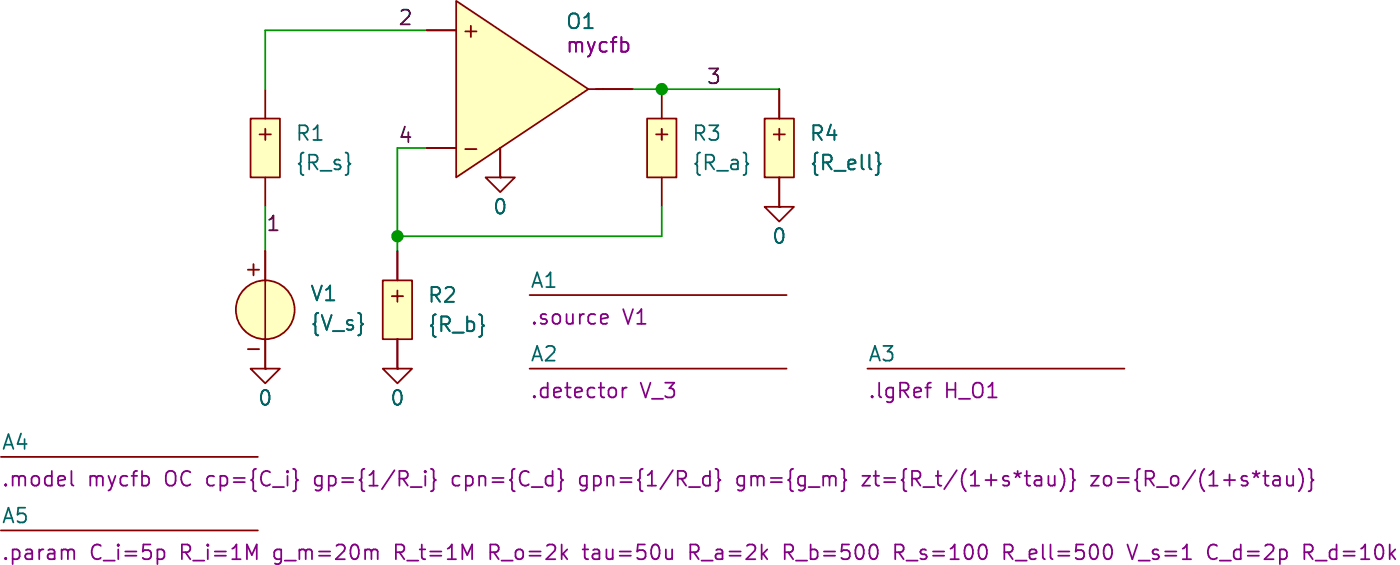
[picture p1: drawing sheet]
(kicad_sch
 (version 20231120)
 (generator "eeschema")
 (generator_version "8.0")
 (paper "A4")
 (title_block
  (title "cfbVampExtended"))
 (lib_symbols
  (symbol "SLiCAP:Command"
   (pin_numbers hide)
   (pin_names
    (offset 0) hide) (exclude_from_sim no) (in_bom yes) (on_board yes)
   (property "Reference" "A?" (at 0 1.27 0) (do_not_autoplace) (effects (font (size 1.27 1.27)) (justify left)))
   (property "Value" "" (at 0 -0.635 0) (effects (font (size 1.27 1.27)) (justify left) (hide yes)))
   (property "Footprint" "" (at 0 -1.27 0) (effects (font (size 1.27 1.27)) (justify left) (hide yes)))
   (property "Datasheet" "" (at 0 -1.27 0) (effects (font (size 1.27 1.27)) (justify left) (hide yes)))
   (property "Description" "SLiCAP command (.lib, .param, .model. subckt}" (at 23.114 -4.064 0) (effects (font (size 1.27 1.27)) (hide yes)))
   (property "command" "?" (at 0 -1.905 0) (do_not_autoplace) (effects (font (size 1.27 1.27)) (justify left)))
   (symbol "Command_0_1"
    (polyline (pts (xy 0 0) (xy 22.225 0)) (stroke (width 0) (type default)) (fill (type none)))))
  (symbol "SLiCAP:GND"
   (power)
   (pin_numbers hide)
   (pin_names
    (offset 0) hide) (exclude_from_sim no) (in_bom yes) (on_board yes)
   (property "Reference" "#0" (at 0 -5.08 0) (effects (font (size 1.27 1.27)) (hide yes)))
   (property "Value" "0" (at 0 -2.54 0) (do_not_autoplace) (effects (font (size 1.27 1.27))))
   (property "Footprint" "" (at 0 0 0) (effects (font (size 1.27 1.27)) (hide yes)))
   (property "Datasheet" "" (at 0 -10.16 0) (effects (font (size 1.27 1.27)) (hide yes)))
   (property "Description" "0V reference potential" (at 0 -7.62 0) (effects (font (size 1.27 1.27)) (hide yes)))
   (symbol "GND_0_1"
    (polyline (pts (xy -1.27 0) (xy 0 -1.27) (xy 1.27 0) (xy -1.27 0)) (stroke (width 0) (type default)) (fill (type none))))
   (symbol "GND_1_1"
    (pin power_in line (at 0 0 0) (length 0) (name "~" (effects (font (size 1.016 1.016)))) (number "1" (effects (font (size 1.016 1.016)))))))
  (symbol "SLiCAP:O"
   (pin_numbers hide)
   (pin_names
    (offset 0) hide) (exclude_from_sim no) (in_bom yes) (on_board yes)
   (property "Reference" "O?" (at 0.635 6.985 0) (effects (font (size 1.27 1.27)) (justify left)))
   (property "Value" "" (at 2.54 5.08 0) (effects (font (size 1.27 1.27)) (justify left) (hide yes)))
   (property "Footprint" "" (at 2.54 -1.27 0) (effects (font (size 1.27 1.27)) (justify left) (hide yes)))
   (property "Datasheet" "" (at 2.54 -1.27 0) (effects (font (size 1.27 1.27)) (justify left) (hide yes)))
   (property "Description" "Operational amplifier" (at 10.922 -6.096 0) (effects (font (size 1.27 1.27)) (hide yes)))
   (property "model" "?" (at 0.635 5.08 0) (show_name) (effects (font (size 1.27 1.27)) (justify left)))
   (symbol "O_0_1"
    (polyline (pts (xy 6.35 0) (xy 7.62 0)) (stroke (width 0) (type default)) (fill (type none)))
    (polyline (pts (xy 7.62 0) (xy 6.985 0)) (stroke (width 0) (type default)) (fill (type none))))
   (symbol "O_1_0"
    (pin power_out line (at 10.16 0 180) (length 2.54) (name "outP" (effects (font (size 1.27 1.27)))) (number "3" (effects (font (size 1.27 1.27)))))
    (pin power_out line (at -1.27 -7.62 90) (length 2.54) (name "outN" (effects (font (size 1.27 1.27)))) (number "4" (effects (font (size 1.27 1.27))))))
   (symbol "O_1_1"
    (polyline (pts (xy 6.35 0) (xy -5.08 7.62) (xy -5.08 -7.62) (xy 6.35 0)) (stroke (width 0) (type default)) (fill (type background)))
    (text "+" (at -3.81 5.08 0) (effects (font (size 1.27 1.27))))
    (text "-" (at -3.81 -5.08 0) (effects (font (size 1.27 1.27))))
    (pin input line (at -7.62 5.08 0) (length 2.54) (name "inp" (effects (font (size 1.27 1.27)))) (number "1" (effects (font (size 1.27 1.27)))))
    (pin input line (at -7.62 -5.08 0) (length 2.54) (name "inN" (effects (font (size 1.27 1.27)))) (number "2" (effects (font (size 1.27 1.27)))))))
  (symbol "SLiCAP:R"
   (pin_numbers hide)
   (pin_names
    (offset 1.016) hide) (exclude_from_sim no) (in_bom yes) (on_board yes)
   (property "Reference" "R?" (at 1.905 3.81 0) (effects (font (size 1.27 1.27)) (justify left)))
   (property "Value" "?" (at 1.905 1.905 0) (show_name) (effects (font (size 1.27 1.27)) (justify left)))
   (property "Footprint" "" (at 0.635 -3.175 0) (effects (font (size 1.27 1.27)) (hide yes)))
   (property "Datasheet" "" (at 0.635 -3.175 0) (effects (font (size 1.27 1.27)) (hide yes)))
   (property "Description" "Resistor (cannot have zero resistance)" (at 21.082 -5.842 0) (effects (font (size 1.27 1.27)) (hide yes)))
   (property "model" "R" (at 1.905 -3.81 0) (show_name) (effects (font (size 1.27 1.27)) (justify left) (hide yes)))
   (property "noisetemp" "0" (at 1.905 0 0) (show_name) (effects (font (size 1.27 1.27)) (justify left)))
   (property "noiseflow" "0" (at 15.24 0 0) (show_name) (effects (font (size 1.27 1.27)) (justify left)))
   (property "dcvar" "0" (at 1.905 -1.905 0) (show_name) (effects (font (size 1.27 1.27)) (justify left)))
   (property "dcvarlot" "0" (at 15.24 -1.905 0) (show_name) (effects (font (size 1.27 1.27)) (justify left)))
   (symbol "R_0_0"
    (text "+" (at 0 1.27 0) (effects (font (size 1.27 1.27)))))
   (symbol "R_1_0"
    (pin passive line (at 0 5.08 270) (length 2.54) (name "1" (effects (font (size 1.27 1.27)))) (number "1" (effects (font (size 1.27 1.27)))))
    (pin passive line (at 0 -5.08 90) (length 2.54) (name "2" (effects (font (size 1.27 1.27)))) (number "2" (effects (font (size 1.27 1.27))))))
   (symbol "R_1_1"
    (rectangle (start -1.27 2.54) (end 1.27 -2.54) (stroke (width 0) (type solid)) (fill (type background)))))
  (symbol "SLiCAP:V"
   (pin_numbers hide)
   (pin_names
    (offset 0) hide) (exclude_from_sim no) (in_bom yes) (on_board yes)
   (property "Reference" "V?" (at 3.175 4.445 0) (effects (font (size 1.27 1.27)) (justify left)))
   (property "Value" "?" (at 3.175 2.54 0) (show_name) (effects (font (size 1.27 1.27)) (justify left)))
   (property "Footprint" "" (at 0 -1.27 0) (effects (font (size 1.27 1.27)) (justify left) (hide yes)))
   (property "Datasheet" "" (at 0 -1.27 0) (effects (font (size 1.27 1.27)) (justify left) (hide yes)))
   (property "Description" "Independent voltage source" (at 16.51 -7.112 0) (effects (font (size 1.27 1.27)) (hide yes)))
   (property "noise" "0" (at 3.175 -3.175 0) (show_name) (effects (font (size 1.27 1.27)) (justify left)))
   (property "dc" "0" (at 3.175 0.635 0) (show_name) (effects (font (size 1.27 1.27)) (justify left)))
   (property "dcvar" "0" (at 3.175 -1.27 0) (show_name) (effects (font (size 1.27 1.27)) (justify left)))
   (property "model" "V" (at 3.175 -5.08 0) (show_name) (effects (font (size 1.27 1.27)) (justify left) (hide yes)))
   (symbol "V_0_0"
    (text "+" (at -1.016 3.556 0) (effects (font (size 1.27 1.27))))
    (text "-" (at -1.016 -3.302 0) (effects (font (size 1.27 1.27))))
    (pin power_out line (at 0 5.08 270) (length 2.54) (name "p" (effects (font (size 1.27 1.27)))) (number "1" (effects (font (size 1.27 1.27)))))
    (pin power_out line (at 0 -5.08 90) (length 2.54) (name "n" (effects (font (size 1.27 1.27)))) (number "2" (effects (font (size 1.27 1.27))))))
   (symbol "V_0_1"
    (polyline (pts (xy 0 2.54) (xy 0 -2.54)) (stroke (width 0) (type solid)) (fill (type none))))
   (symbol "V_1_0"
    (circle (center 0 0) (radius 2.54) (stroke (width 0) (type solid)) (fill (type background))))))
 (junction
  (at 55.88 55.88)
  (diameter 0)
  (color 0 0 0 0))
 (junction
  (at 78.74 43.18)
  (diameter 0)
  (color 0 0 0 0))
 (wire
  (pts (xy 44.45 53.34) (xy 44.45 57.15))
  (stroke (width 0) (type default)))
 (wire
  (pts (xy 44.45 38.1) (xy 58.42 38.1))
  (stroke (width 0) (type default)))
 (wire
  (pts (xy 44.45 38.1) (xy 44.45 43.18))
  (stroke (width 0) (type default)))
 (wire
  (pts (xy 78.74 53.34) (xy 78.74 55.88))
  (stroke (width 0) (type default)))
 (wire
  (pts (xy 78.74 55.88) (xy 55.88 55.88))
  (stroke (width 0) (type default)))
 (wire
  (pts (xy 58.42 48.26) (xy 55.88 48.26))
  (stroke (width 0) (type default)))
 (wire
  (pts (xy 76.2 43.18) (xy 78.74 43.18))
  (stroke (width 0) (type default)))
 (wire
  (pts (xy 55.88 48.26) (xy 55.88 55.88))
  (stroke (width 0) (type default)))
 (wire
  (pts (xy 78.74 43.18) (xy 88.9 43.18))
  (stroke (width 0) (type default)))
 (wire
  (pts (xy 55.88 55.88) (xy 55.88 57.15))
  (stroke (width 0) (type default)))
 (label "4"
  (at 55.88 48.26 0)
  (fields_autoplaced yes)
  (effects (font (size 1.27 1.27)) (justify left bottom)))
 (label "2"
  (at 55.88 38.1 0)
  (fields_autoplaced yes)
  (effects (font (size 1.27 1.27)) (justify left bottom)))
 (label "3"
  (at 82.55 43.18 0)
  (fields_autoplaced yes)
  (effects (font (size 1.27 1.27)) (justify left bottom)))
 (label "1"
  (at 44.45 55.88 0)
  (fields_autoplaced yes)
  (effects (font (size 1.27 1.27)) (justify left bottom)))
 (symbol
  (lib_id "SLiCAP:R")
  (at 44.45 48.26 0)
  (unit 1)
  (exclude_from_sim no)
  (in_bom yes)
  (on_board yes)
  (dnp no)
  (fields_autoplaced yes)
  (property "Reference" "R1" (at 46.99 46.9899 0) (effects (font (size 1.27 1.27)) (justify left)))
  (property "Value" "{R_s}" (at 46.99 49.5299 0) (effects (font (size 1.27 1.27)) (justify left)))
  (property "Footprint" "" (at 45.085 51.435 0) (effects (font (size 1.27 1.27)) (hide yes)))
  (property "Datasheet" "" (at 45.085 51.435 0) (effects (font (size 1.27 1.27)) (hide yes)))
  (property "Description" "Resistor (cannot have zero resistance)" (at 65.532 54.102 0) (effects (font (size 1.27 1.27)) (hide yes)))
  (property "model" "R" (at 46.355 52.07 0) (show_name yes) (effects (font (size 1.27 1.27)) (justify left) (hide yes)))
  (property "noisetemp" "0" (at 46.99 46.9899 0) (show_name yes) (effects (font (size 1.27 1.27)) (justify left) (hide yes)))
  (property "noiseflow" "0" (at 46.99 49.5299 0) (show_name yes) (effects (font (size 1.27 1.27)) (justify left) (hide yes)))
  (property "dcvar" "0" (at 46.99 52.0699 0) (show_name yes) (effects (font (size 1.27 1.27)) (justify left) (hide yes)))
  (property "dcvarlot" "0" (at 46.99 54.6099 0) (show_name yes) (effects (font (size 1.27 1.27)) (justify left) (hide yes)))
  (pin "1")
  (pin "2"))
 (symbol
  (lib_id "SLiCAP:Command")
  (at 21.59 81.28 0)
  (unit 1)
  (exclude_from_sim no)
  (in_bom yes)
  (on_board yes)
  (dnp no)
  (fields_autoplaced yes)
  (property "Reference" "A5" (at 21.59 80.01 0) (do_not_autoplace yes) (effects (font (size 1.27 1.27)) (justify left)))
  (property "Value" "~" (at 21.59 81.915 0) (effects (font (size 1.27 1.27)) (justify left) (hide yes)))
  (property "Footprint" "" (at 21.59 82.55 0) (effects (font (size 1.27 1.27)) (justify left) (hide yes)))
  (property "Datasheet" "" (at 21.59 82.55 0) (effects (font (size 1.27 1.27)) (justify left) (hide yes)))
  (property "Description" "SLiCAP command (.lib, .param, .model. subckt}" (at 44.704 85.344 0) (effects (font (size 1.27 1.27)) (hide yes)))
  (property "command" ".param C_i=5p R_i=1M g_m=20m R_t=1M R_o=2k tau=50u R_a=2k R_b=500 R_s=100 R_ell=500 V_s=1 C_d=2p R_d=10k" (at 21.59 83.185 0) (do_not_autoplace yes) (effects (font (size 1.27 1.27)) (justify left))))
 (symbol
  (lib_id "SLiCAP:O")
  (at 66.04 43.18 0)
  (unit 1)
  (exclude_from_sim no)
  (in_bom yes)
  (on_board yes)
  (dnp no)
  (property "Reference" "O1" (at 70.358 37.338 0) (effects (font (size 1.27 1.27)) (justify left)))
  (property "Value" "~" (at 68.58 38.1 0) (effects (font (size 1.27 1.27)) (justify left) (hide yes)))
  (property "Footprint" "" (at 68.58 44.45 0) (effects (font (size 1.27 1.27)) (justify left) (hide yes)))
  (property "Datasheet" "" (at 68.58 44.45 0) (effects (font (size 1.27 1.27)) (justify left) (hide yes)))
  (property "Description" "Operational amplifier" (at 76.962 49.276 0) (effects (font (size 1.27 1.27)) (hide yes)))
  (property "model" "mycfb" (at 70.358 39.37 0) (effects (font (size 1.27 1.27)) (justify left)))
  (pin "4")
  (pin "2")
  (pin "1")
  (pin "3"))
 (symbol
  (lib_id "SLiCAP:GND")
  (at 44.45 67.31 0)
  (unit 1)
  (exclude_from_sim no)
  (in_bom yes)
  (on_board yes)
  (dnp no)
  (fields_autoplaced yes)
  (property "Reference" "#01" (at 44.45 72.39 0) (effects (font (size 1.27 1.27)) (hide yes)))
  (property "Value" "0" (at 44.45 69.85 0) (do_not_autoplace yes) (effects (font (size 1.27 1.27))))
  (property "Footprint" "" (at 44.45 67.31 0) (effects (font (size 1.27 1.27)) (hide yes)))
  (property "Datasheet" "" (at 44.45 77.47 0) (effects (font (size 1.27 1.27)) (hide yes)))
  (property "Description" "0V reference potential" (at 44.45 74.93 0) (effects (font (size 1.27 1.27)) (hide yes)))
  (pin "1"))
 (symbol
  (lib_id "SLiCAP:GND")
  (at 55.88 67.31 0)
  (unit 1)
  (exclude_from_sim no)
  (in_bom yes)
  (on_board yes)
  (dnp no)
  (fields_autoplaced yes)
  (property "Reference" "#02" (at 55.88 72.39 0) (effects (font (size 1.27 1.27)) (hide yes)))
  (property "Value" "0" (at 55.88 69.85 0) (do_not_autoplace yes) (effects (font (size 1.27 1.27))))
  (property "Footprint" "" (at 55.88 67.31 0) (effects (font (size 1.27 1.27)) (hide yes)))
  (property "Datasheet" "" (at 55.88 77.47 0) (effects (font (size 1.27 1.27)) (hide yes)))
  (property "Description" "0V reference potential" (at 55.88 74.93 0) (effects (font (size 1.27 1.27)) (hide yes)))
  (pin "1"))
 (symbol
  (lib_id "SLiCAP:GND")
  (at 64.77 50.8 0)
  (unit 1)
  (exclude_from_sim no)
  (in_bom yes)
  (on_board yes)
  (dnp no)
  (fields_autoplaced yes)
  (property "Reference" "#03" (at 64.77 55.88 0) (effects (font (size 1.27 1.27)) (hide yes)))
  (property "Value" "0" (at 64.77 53.34 0) (do_not_autoplace yes) (effects (font (size 1.27 1.27))))
  (property "Footprint" "" (at 64.77 50.8 0) (effects (font (size 1.27 1.27)) (hide yes)))
  (property "Datasheet" "" (at 64.77 60.96 0) (effects (font (size 1.27 1.27)) (hide yes)))
  (property "Description" "0V reference potential" (at 64.77 58.42 0) (effects (font (size 1.27 1.27)) (hide yes)))
  (pin "1"))
 (symbol
  (lib_id "SLiCAP:Command")
  (at 21.59 74.93 0)
  (unit 1)
  (exclude_from_sim no)
  (in_bom yes)
  (on_board yes)
  (dnp no)
  (fields_autoplaced yes)
  (property "Reference" "A4" (at 21.59 73.66 0) (do_not_autoplace yes) (effects (font (size 1.27 1.27)) (justify left)))
  (property "Value" "~" (at 21.59 75.565 0) (effects (font (size 1.27 1.27)) (justify left) (hide yes)))
  (property "Footprint" "" (at 21.59 76.2 0) (effects (font (size 1.27 1.27)) (justify left) (hide yes)))
  (property "Datasheet" "" (at 21.59 76.2 0) (effects (font (size 1.27 1.27)) (justify left) (hide yes)))
  (property "Description" "SLiCAP command (.lib, .param, .model. subckt}" (at 44.704 78.994 0) (effects (font (size 1.27 1.27)) (hide yes)))
  (property "command" ".model mycfb OC cp={C_i} gp={1/R_i} cpn={C_d} gpn={1/R_d} gm={g_m} zt={R_t/(1+s*tau)} zo={R_o/(1+s*tau)}" (at 21.59 76.835 0) (do_not_autoplace yes) (effects (font (size 1.27 1.27)) (justify left))))
 (symbol
  (lib_id "SLiCAP:R")
  (at 88.9 48.26 0)
  (unit 1)
  (exclude_from_sim no)
  (in_bom yes)
  (on_board yes)
  (dnp no)
  (fields_autoplaced yes)
  (property "Reference" "R4" (at 91.44 46.9899 0) (effects (font (size 1.27 1.27)) (justify left)))
  (property "Value" "{R_ell}" (at 91.44 49.5299 0) (effects (font (size 1.27 1.27)) (justify left)))
  (property "Footprint" "" (at 89.535 51.435 0) (effects (font (size 1.27 1.27)) (hide yes)))
  (property "Datasheet" "" (at 89.535 51.435 0) (effects (font (size 1.27 1.27)) (hide yes)))
  (property "Description" "Resistor (cannot have zero resistance)" (at 109.982 54.102 0) (effects (font (size 1.27 1.27)) (hide yes)))
  (property "model" "R" (at 90.805 52.07 0) (show_name yes) (effects (font (size 1.27 1.27)) (justify left) (hide yes)))
  (property "noisetemp" "0" (at 91.44 46.9899 0) (show_name yes) (effects (font (size 1.27 1.27)) (justify left) (hide yes)))
  (property "noiseflow" "0" (at 91.44 49.5299 0) (show_name yes) (effects (font (size 1.27 1.27)) (justify left) (hide yes)))
  (property "dcvar" "0" (at 91.44 52.0699 0) (show_name yes) (effects (font (size 1.27 1.27)) (justify left) (hide yes)))
  (property "dcvarlot" "0" (at 91.44 54.6099 0) (show_name yes) (effects (font (size 1.27 1.27)) (justify left) (hide yes)))
  (pin "1")
  (pin "2"))
 (symbol
  (lib_id "SLiCAP:Command")
  (at 67.31 60.96 0)
  (unit 1)
  (exclude_from_sim no)
  (in_bom yes)
  (on_board yes)
  (dnp no)
  (fields_autoplaced yes)
  (property "Reference" "A1" (at 67.31 59.69 0) (do_not_autoplace yes) (effects (font (size 1.27 1.27)) (justify left)))
  (property "Value" "~" (at 67.31 61.595 0) (effects (font (size 1.27 1.27)) (justify left) (hide yes)))
  (property "Footprint" "" (at 67.31 62.23 0) (effects (font (size 1.27 1.27)) (justify left) (hide yes)))
  (property "Datasheet" "" (at 67.31 62.23 0) (effects (font (size 1.27 1.27)) (justify left) (hide yes)))
  (property "Description" "SLiCAP command (.lib, .param, .model. subckt}" (at 90.424 65.024 0) (effects (font (size 1.27 1.27)) (hide yes)))
  (property "command" ".source V1" (at 67.31 62.865 0) (do_not_autoplace yes) (effects (font (size 1.27 1.27)) (justify left))))
 (symbol
  (lib_id "SLiCAP:V")
  (at 44.45 62.23 0)
  (unit 1)
  (exclude_from_sim no)
  (in_bom yes)
  (on_board yes)
  (dnp no)
  (fields_autoplaced yes)
  (property "Reference" "V1" (at 48.26 60.8329 0) (effects (font (size 1.27 1.27)) (justify left)))
  (property "Value" "{V_s}" (at 48.26 63.3729 0) (effects (font (size 1.27 1.27)) (justify left)))
  (property "Footprint" "" (at 44.45 63.5 0) (effects (font (size 1.27 1.27)) (justify left) (hide yes)))
  (property "Datasheet" "" (at 44.45 63.5 0) (effects (font (size 1.27 1.27)) (justify left) (hide yes)))
  (property "Description" "Independent voltage source" (at 60.96 69.342 0) (effects (font (size 1.27 1.27)) (hide yes)))
  (property "noise" "0" (at 48.26 62.1029 0) (show_name yes) (effects (font (size 1.27 1.27)) (justify left) (hide yes)))
  (property "dc" "0" (at 48.26 64.6429 0) (show_name yes) (effects (font (size 1.27 1.27)) (justify left) (hide yes)))
  (property "dcvar" "0" (at 48.26 67.1829 0) (show_name yes) (effects (font (size 1.27 1.27)) (justify left) (hide yes)))
  (property "model" "V" (at 47.625 67.31 0) (show_name yes) (effects (font (size 1.27 1.27)) (justify left) (hide yes)))
  (pin "2")
  (pin "1"))
 (symbol
  (lib_id "SLiCAP:Command")
  (at 67.31 67.31 0)
  (unit 1)
  (exclude_from_sim no)
  (in_bom yes)
  (on_board yes)
  (dnp no)
  (fields_autoplaced yes)
  (property "Reference" "A2" (at 67.31 66.04 0) (do_not_autoplace yes) (effects (font (size 1.27 1.27)) (justify left)))
  (property "Value" "~" (at 67.31 67.945 0) (effects (font (size 1.27 1.27)) (justify left) (hide yes)))
  (property "Footprint" "" (at 67.31 68.58 0) (effects (font (size 1.27 1.27)) (justify left) (hide yes)))
  (property "Datasheet" "" (at 67.31 68.58 0) (effects (font (size 1.27 1.27)) (justify left) (hide yes)))
  (property "Description" "SLiCAP command (.lib, .param, .model. subckt}" (at 90.424 71.374 0) (effects (font (size 1.27 1.27)) (hide yes)))
  (property "command" ".detector V_3" (at 67.31 69.215 0) (do_not_autoplace yes) (effects (font (size 1.27 1.27)) (justify left))))
 (symbol
  (lib_id "SLiCAP:GND")
  (at 88.9 53.34 0)
  (unit 1)
  (exclude_from_sim no)
  (in_bom yes)
  (on_board yes)
  (dnp no)
  (fields_autoplaced yes)
  (property "Reference" "#05" (at 88.9 58.42 0) (effects (font (size 1.27 1.27)) (hide yes)))
  (property "Value" "0" (at 88.9 55.88 0) (do_not_autoplace yes) (effects (font (size 1.27 1.27))))
  (property "Footprint" "" (at 88.9 53.34 0) (effects (font (size 1.27 1.27)) (hide yes)))
  (property "Datasheet" "" (at 88.9 63.5 0) (effects (font (size 1.27 1.27)) (hide yes)))
  (property "Description" "0V reference potential" (at 88.9 60.96 0) (effects (font (size 1.27 1.27)) (hide yes)))
  (pin "1"))
 (symbol
  (lib_id "SLiCAP:R")
  (at 55.88 62.23 0)
  (unit 1)
  (exclude_from_sim no)
  (in_bom yes)
  (on_board yes)
  (dnp no)
  (fields_autoplaced yes)
  (property "Reference" "R2" (at 58.42 60.9599 0) (effects (font (size 1.27 1.27)) (justify left)))
  (property "Value" "{R_b}" (at 58.42 63.4999 0) (effects (font (size 1.27 1.27)) (justify left)))
  (property "Footprint" "" (at 56.515 65.405 0) (effects (font (size 1.27 1.27)) (hide yes)))
  (property "Datasheet" "" (at 56.515 65.405 0) (effects (font (size 1.27 1.27)) (hide yes)))
  (property "Description" "Resistor (cannot have zero resistance)" (at 76.962 68.072 0) (effects (font (size 1.27 1.27)) (hide yes)))
  (property "model" "R" (at 57.785 66.04 0) (show_name yes) (effects (font (size 1.27 1.27)) (justify left) (hide yes)))
  (property "noisetemp" "0" (at 58.42 60.9599 0) (show_name yes) (effects (font (size 1.27 1.27)) (justify left) (hide yes)))
  (property "noiseflow" "0" (at 58.42 63.4999 0) (show_name yes) (effects (font (size 1.27 1.27)) (justify left) (hide yes)))
  (property "dcvar" "0" (at 58.42 66.0399 0) (show_name yes) (effects (font (size 1.27 1.27)) (justify left) (hide yes)))
  (property "dcvarlot" "0" (at 58.42 68.5799 0) (show_name yes) (effects (font (size 1.27 1.27)) (justify left) (hide yes)))
  (pin "1")
  (pin "2"))
 (symbol
  (lib_id "SLiCAP:R")
  (at 78.74 48.26 0)
  (unit 1)
  (exclude_from_sim no)
  (in_bom yes)
  (on_board yes)
  (dnp no)
  (fields_autoplaced yes)
  (property "Reference" "R3" (at 81.28 46.9899 0) (effects (font (size 1.27 1.27)) (justify left)))
  (property "Value" "{R_a}" (at 81.28 49.5299 0) (effects (font (size 1.27 1.27)) (justify left)))
  (property "Footprint" "" (at 79.375 51.435 0) (effects (font (size 1.27 1.27)) (hide yes)))
  (property "Datasheet" "" (at 79.375 51.435 0) (effects (font (size 1.27 1.27)) (hide yes)))
  (property "Description" "Resistor (cannot have zero resistance)" (at 99.822 54.102 0) (effects (font (size 1.27 1.27)) (hide yes)))
  (property "model" "R" (at 80.645 52.07 0) (show_name yes) (effects (font (size 1.27 1.27)) (justify left) (hide yes)))
  (property "noisetemp" "0" (at 81.28 46.9899 0) (show_name yes) (effects (font (size 1.27 1.27)) (justify left) (hide yes)))
  (property "noiseflow" "0" (at 81.28 49.5299 0) (show_name yes) (effects (font (size 1.27 1.27)) (justify left) (hide yes)))
  (property "dcvar" "0" (at 81.28 52.0699 0) (show_name yes) (effects (font (size 1.27 1.27)) (justify left) (hide yes)))
  (property "dcvarlot" "0" (at 81.28 54.6099 0) (show_name yes) (effects (font (size 1.27 1.27)) (justify left) (hide yes)))
  (pin "1")
  (pin "2"))
 (symbol
  (lib_id "SLiCAP:Command")
  (at 96.52 67.31 0)
  (unit 1)
  (exclude_from_sim no)
  (in_bom yes)
  (on_board yes)
  (dnp no)
  (fields_autoplaced yes)
  (property "Reference" "A3" (at 96.52 66.04 0) (do_not_autoplace yes) (effects (font (size 1.27 1.27)) (justify left)))
  (property "Value" "~" (at 96.52 67.945 0) (effects (font (size 1.27 1.27)) (justify left) (hide yes)))
  (property "Footprint" "" (at 96.52 68.58 0) (effects (font (size 1.27 1.27)) (justify left) (hide yes)))
  (property "Datasheet" "" (at 96.52 68.58 0) (effects (font (size 1.27 1.27)) (justify left) (hide yes)))
  (property "Description" "SLiCAP command (.lib, .param, .model. subckt}" (at 119.634 71.374 0) (effects (font (size 1.27 1.27)) (hide yes)))
  (property "command" ".lgRef H_O1" (at 96.52 69.215 0) (do_not_autoplace yes) (effects (font (size 1.27 1.27)) (justify left))))
 (sheet_instances
  (path ""
   (page "1"))))
